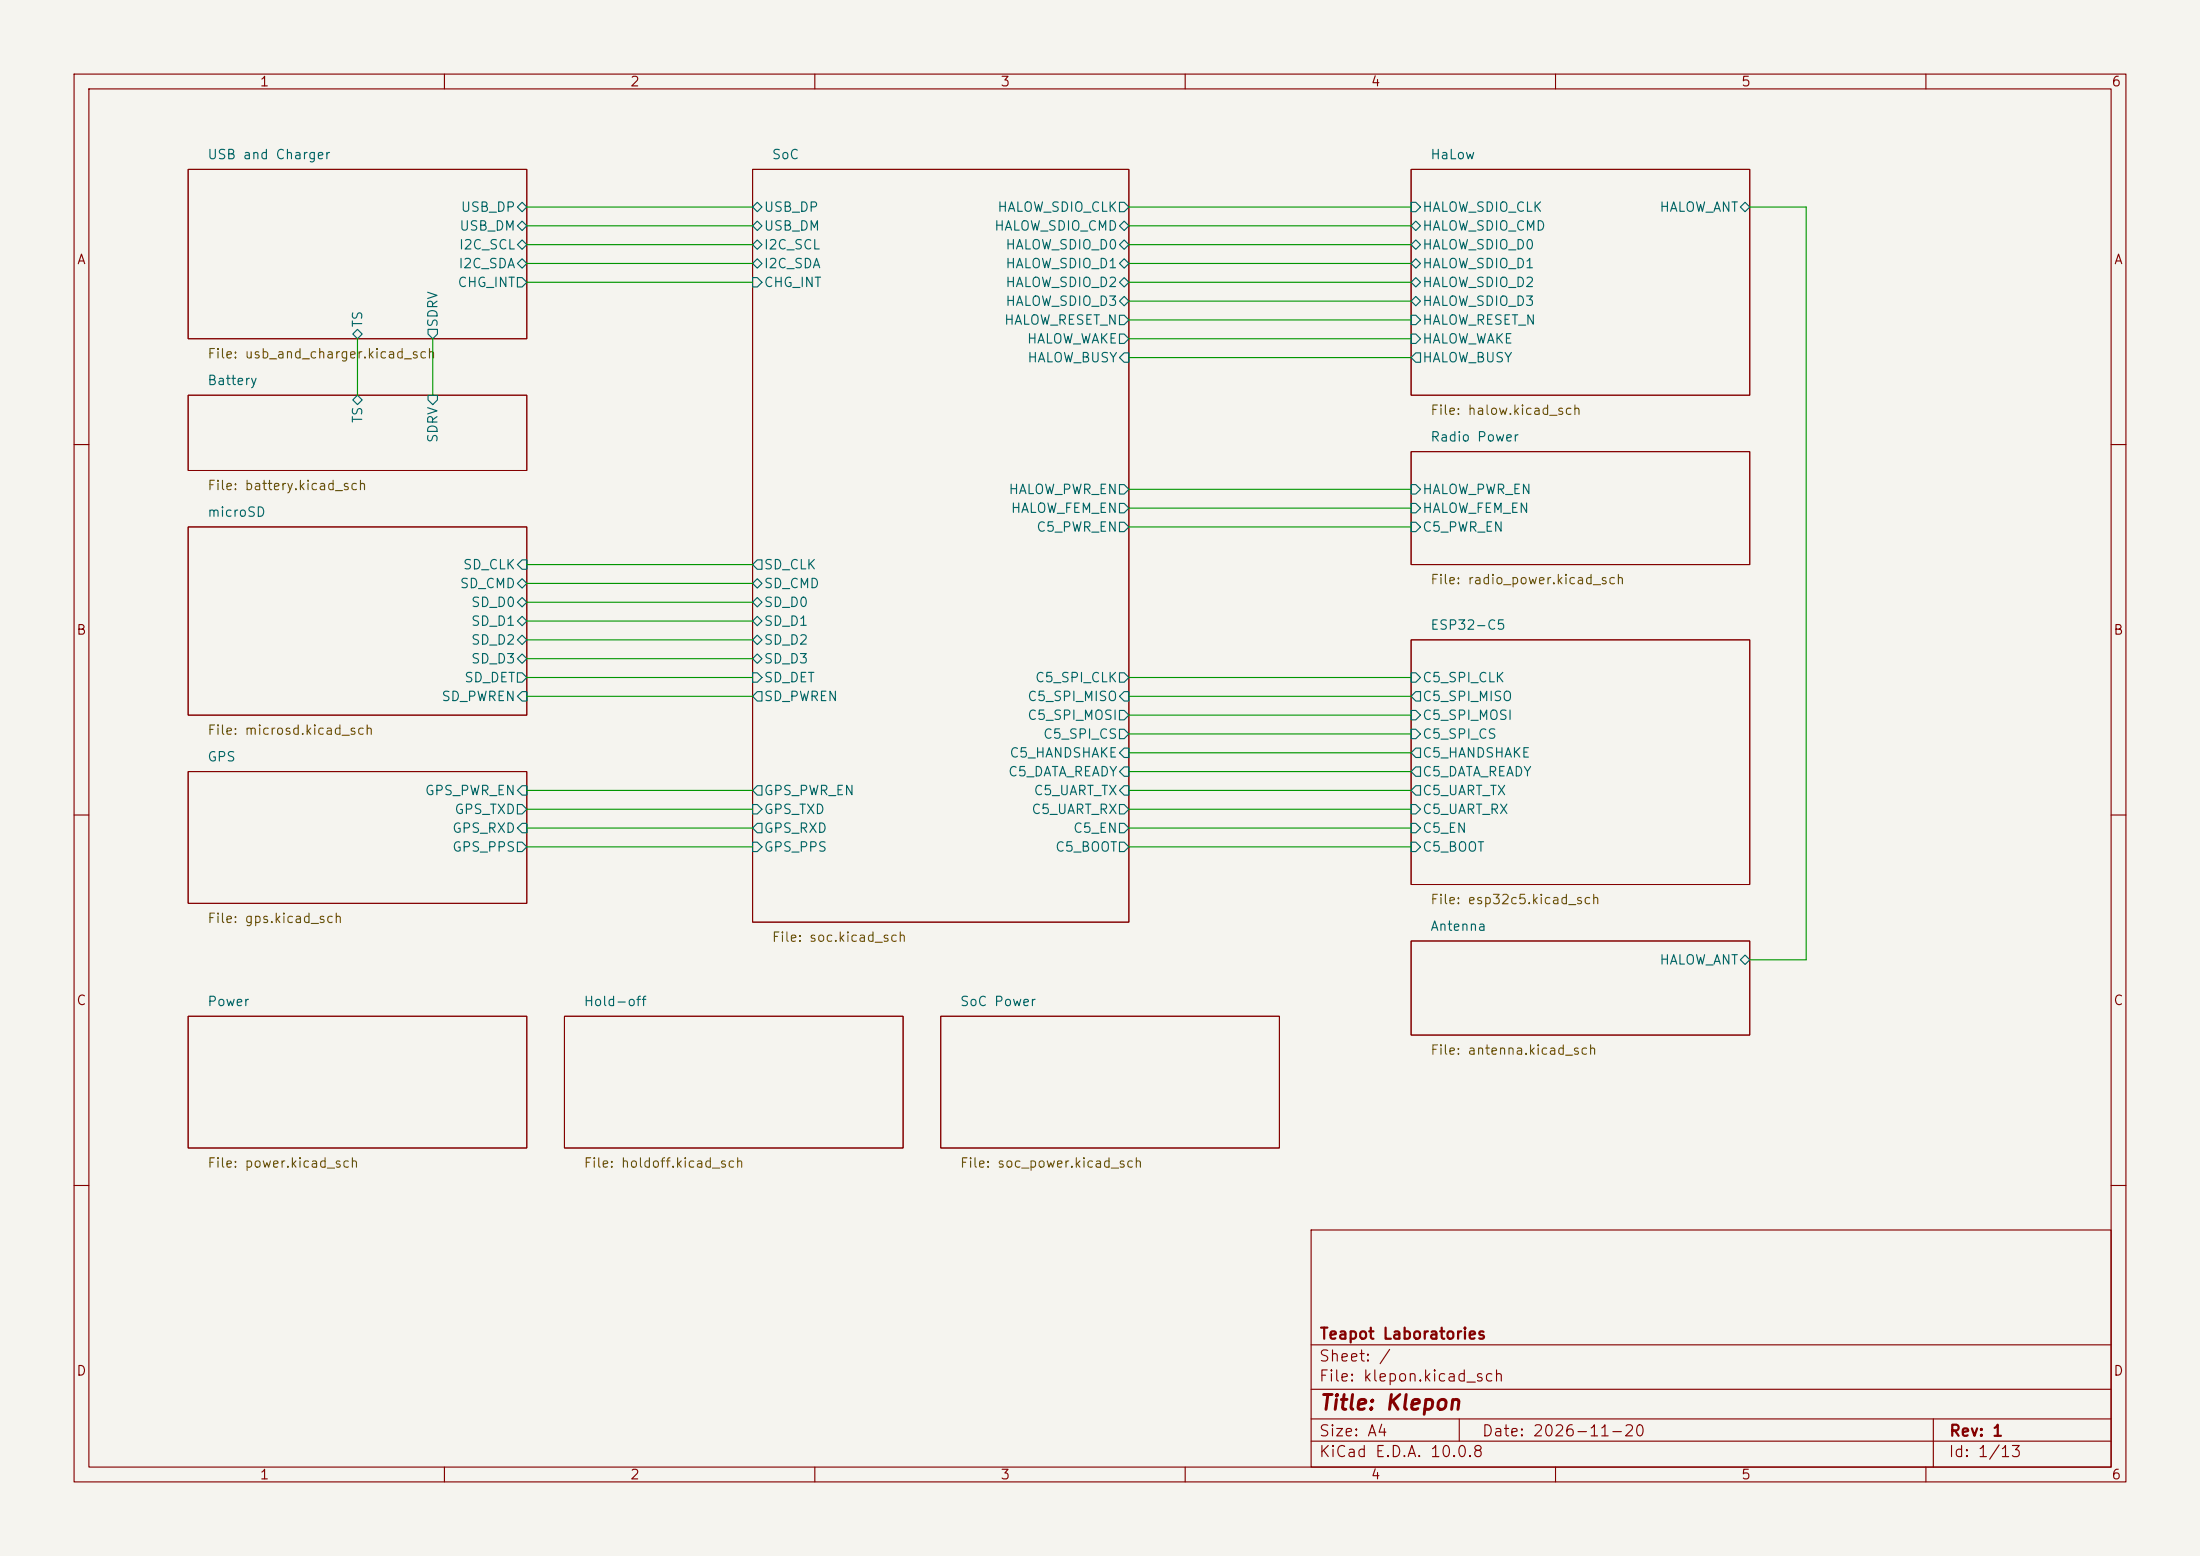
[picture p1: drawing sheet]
<svg xmlns="http://www.w3.org/2000/svg" width="297mm" height="210mm" viewBox="0 0 297 210" stroke-linecap="round" stroke-linejoin="round" font-family="sans-serif">
<path d="M0 0h297v210h-297z" fill="#f5f4ef" stroke="#f5f4ef" stroke-width=".14"/>
<g fill="none" stroke="#840000" stroke-width=".15">
<path d="M10 10h277v190h-277zM12 12h273v186h-273zM60 10v2M110 10v2M160 10v2M210 10v2M260 10v2M10 60h2M285 60h2M10 110h2M285 110h2M10 160h2"/>
<path d="M177 166h108v32h-108zM285 160h2M60 198v2M110 198v2M160 198v2M177 194.5h108M177 191.5h108M177 187.5h108M177 181.5h108M197 191.5v3M210 198v2M260 198v2"/>
<path d="M261 191.5v6.5"/>
</g>
<path d="M25.4 22.9h45.7v22.8h-45.7zM101.6 22.9h50.8v101.6h-50.8zM190.5 22.9h45.7v30.4h-45.7zM25.4 53.3h45.7v10.2h-45.7zM25.4 71.1h45.7v25.4h-45.7zM190.5 61h45.7v15.2h-45.7zM190.5 86.4h45.7v33h-45.7zM25.4 104.1h45.7v17.8h-45.7zM25.4 137.2h45.7v17.7h-45.7zM76.2 137.2h45.7v17.7h-45.7zM127 137.2h45.7v17.7h-45.7zM190.5 127h45.7v12.7h-45.7z" fill="none" stroke="#840000" stroke-width=".14"/>
<g fill="none" stroke="#006464" stroke-width=".15">
<path d="M69.8 27.9l.7-.6 .6 .6-.6 .7zM69.8 30.5l.7-.7 .6 .7-.6 .6zM69.8 33l.7-.6 .6 .6-.6 .7zM69.8 35.6l.7-.7 .6 .7-.6 .6zM69.8 37.5h.7l.6 .6-.6 .6h-.7zM101.6 27.9l.6-.6 .7 .6-.7 .7zM101.6 30.5l.6-.7 .7 .7-.7 .6zM101.6 33l.6-.6 .7 .6-.7 .7zM101.6 35.6l.6-.7 .7 .7-.7 .6zM101.6 37.5h.6l.7 .6-.7 .6h-.6zM151.1 27.3h.7l.6 .6-.6 .7h-.7zM151.1 30.5l.7-.7 .6 .7-.6 .6z"/>
<path d="M151.1 33l.7-.6 .6 .6-.6 .7zM151.1 35.6l.7-.7 .6 .7-.6 .6zM151.1 38.1l.7-.6 .6 .6-.6 .6zM190.5 27.3h.6l.7 .6-.7 .7h-.6zM190.5 30.5l.6-.7 .7 .7-.7 .6zM190.5 33l.6-.6 .7 .6-.7 .7zM190.5 35.6l.6-.7 .7 .7-.7 .6zM190.5 38.1l.6-.6 .7 .6-.7 .6zM234.9 27.9l.7-.6 .6 .6-.6 .7zM47.6 54l.7-.7 .6 .7-.6 .6zM47.6 45.1l.7-.6 .6 .6-.6 .6zM57.8 53.3h1.3v.7l-.7 .6-.6-.6z"/>
<path d="M57.8 44.5h1.3v.6l-.7 .6-.6-.6zM151.1 40.6l.7-.6 .6 .6-.6 .7zM151.1 42.5h.7l.6 .7-.6 .6h-.7zM151.1 45.1h.7l.6 .6-.6 .7h-.7zM151.8 47.6h.6v1.3h-.6l-.7-.6zM190.5 40.6l.6-.6 .7 .6-.7 .7zM190.5 42.5h.6l.7 .7-.7 .6h-.6zM190.5 45.1h.6l.7 .6-.7 .7h-.6zM191.1 47.6h.7v1.3h-.7l-.6-.6zM69.8 78.7l.7-.6 .6 .6-.6 .7zM70.5 75.6h.6v1.2h-.6l-.7-.6zM101.6 76.2l.6-.6h.7v1.2h-.7z"/>
<path d="M101.6 78.7l.6-.6 .7 .6-.7 .7zM151.1 65.4h.7l.6 .6-.6 .7h-.7zM151.1 67.9h.7l.6 .7-.6 .6h-.7zM151.1 70.5h.7l.6 .6-.6 .7h-.7zM190.5 70.5h.6l.7 .6-.7 .7h-.6zM190.5 65.4h.6l.7 .6-.7 .7h-.6zM190.5 67.9h.6l.7 .7-.7 .6h-.6zM69.8 81.3l.7-.7 .6 .7-.6 .6zM69.8 83.8l.7-.6 .6 .6-.6 .7zM69.8 86.4l.7-.7 .6 .7-.6 .6zM69.8 88.9l.7-.6 .6 .6-.6 .6zM69.8 90.8h.7l.6 .6-.6 .7h-.7z"/>
<path d="M70.5 93.3h.6v1.3h-.6l-.7-.6zM101.6 81.3l.6-.7 .7 .7-.7 .6zM101.6 83.8l.6-.6 .7 .6-.7 .7zM101.6 86.4l.6-.7 .7 .7-.7 .6zM101.6 88.9l.6-.6 .7 .6-.7 .6zM101.6 90.8h.6l.7 .6-.7 .7h-.6zM101.6 94l.6-.7h.7v1.3h-.7zM151.1 90.8h.7l.6 .6-.6 .7h-.7zM151.1 95.9h.7l.6 .6-.6 .7h-.7zM151.1 98.4h.7l.6 .7-.6 .6h-.7zM151.8 93.3h.6v1.3h-.6l-.7-.6zM190.5 90.8h.6l.7 .6-.7 .7h-.6z"/>
<path d="M190.5 95.9h.6l.7 .6-.7 .7h-.6zM190.5 98.4h.6l.7 .7-.7 .6h-.6zM191.1 93.3h.7v1.3h-.7l-.6-.6zM69.8 106.7l.7-.7h.6v1.3h-.6zM69.8 108.6h.7l.6 .6-.6 .7h-.7zM69.8 113.7h.7l.6 .6-.6 .6h-.7zM70.5 111.1h.6v1.3h-.6l-.7-.6zM101.6 108.6h.6l.7 .6-.7 .7h-.6zM101.6 113.7h.6l.7 .6-.7 .6h-.6zM102.2 106h.7v1.3h-.7l-.6-.6zM102.2 111.1h.7v1.3h-.7l-.6-.6zM151.1 108.6h.7l.6 .6-.6 .7h-.7z"/>
<path d="M151.1 111.1h.7l.6 .7-.6 .6h-.7zM151.1 113.7h.7l.6 .6-.6 .6h-.7zM151.8 101h.6v1.2h-.6l-.7-.6zM151.8 103.5h.6v1.3h-.6l-.7-.7zM151.8 106h.6v1.3h-.6l-.7-.6zM190.5 108.6h.6l.7 .6-.7 .7h-.6zM190.5 111.1h.6l.7 .7-.7 .6h-.6zM190.5 113.7h.6l.7 .6-.7 .6h-.6zM191.1 101h.7v1.2h-.7l-.6-.6zM191.1 103.5h.7v1.3h-.7l-.6-.7zM191.1 106h.7v1.3h-.7l-.6-.6zM234.9 129.5l.7-.6 .6 .6-.6 .7z"/>
</g>
<g fill="none" stroke="#009600" stroke-width=".15">
<path d="M71.1 30.5h30.5M71.1 33h30.5M71.1 27.9h30.5M71.1 35.6h30.5M71.1 38.1h30.5M152.4 30.5h38.1M152.4 33h38.1M152.4 27.9h38.1M152.4 35.6h38.1M152.4 38.1h38.1M236.2 27.9h7.6v101.6h-7.6M48.3 45.7v7.6"/>
<path d="M58.4 45.7v7.6M152.4 45.7h38.1M152.4 40.6h38.1M152.4 43.2h38.1M152.4 48.3h38.1M71.1 76.2h30.5M71.1 78.7h30.5M152.4 66h38.1M152.4 68.6h38.1M152.4 71.1h38.1M71.1 91.4h30.5M71.1 94h30.5"/>
<path d="M71.1 81.3h30.5M71.1 83.8h30.5M71.1 86.4h30.5M71.1 88.9h30.5M152.4 91.4h38.1M152.4 94h38.1M152.4 96.5h38.1M152.4 99.1h38.1M71.1 106.7h30.5M71.1 109.2h30.5M71.1 111.8h30.5M71.1 114.3h30.5"/>
<path d="M152.4 104.1h38.1M152.4 106.7h38.1M152.4 109.2h38.1M152.4 111.8h38.1M152.4 114.3h38.1M152.4 101.6h38.1"/>
</g>
<text font-size="2" fill="#840000" x="178" y="190.8">Title: Klepon</text>
<g font-size="1.5" fill="#840000">
<text x="178" y="184.1">Sheet: /</text>
<text x="178" y="181.1">Teapot Laboratories</text>
<text x="178" y="186.8">File: klepon.kicad_sch</text>
<text x="178" y="197">KiCad E.D.A. 10.0.8</text>
<text x="178" y="194.2">Size: A4</text>
<text x="200" y="194.2">Date: 2026-11-20</text>
<text x="263" y="197">Id: 1/13</text>
<text x="263" y="194.2">Rev: 1</text>
</g>
<g font-size="1.3" fill="#840000">
<text x="35" y="12">1</text>
<text x="85" y="12">2</text>
<text x="135" y="12">3</text>
<text x="185" y="12">4</text>
<text x="235" y="12">5</text>
<text x="285" y="12">6</text>
<text x="10.3" y="36">A</text>
<text x="285.3" y="36">A</text>
<text x="10.2" y="86">B</text>
<text x="285.2" y="86">B</text>
<text x="10.2" y="136">C</text>
<text x="285.2" y="136">C</text>
<text x="10.2" y="186">D</text>
<text x="285.2" y="186">D</text>
<text x="35" y="200">1</text>
<text x="85" y="200">2</text>
<text x="135" y="200">3</text>
<text x="185" y="200">4</text>
<text x="235" y="200">5</text>
<text x="285" y="200">6</text>
</g>
<g font-size="1.3" fill="#006464">
<text x="27.9" y="21.8">USB and Charger</text>
<text x="104.1" y="21.8">SoC</text>
<text x="193" y="21.8">HaLow</text>
<text x="62.1" y="28.9">USB_DP</text>
<text x="103" y="28.9">USB_DP</text>
<text x="134.6" y="28.9">HALOW_SDIO_CLK</text>
<text x="191.9" y="28.9">HALOW_SDIO_CLK</text>
<text x="223.9" y="28.9">HALOW_ANT</text>
<text x="61.9" y="34">I2C_SCL</text>
<text x="61.9" y="31.4">USB_DM</text>
<text x="103" y="31.4">USB_DM</text>
<text x="103" y="34">I2C_SCL</text>
<text x="134.1" y="31.4">HALOW_SDIO_CMD</text>
<text x="135.7" y="34">HALOW_SDIO_D0</text>
<text x="191.9" y="31.4">HALOW_SDIO_CMD</text>
<text x="191.9" y="34">HALOW_SDIO_D0</text>
<text x="61.7" y="39.1">CHG_INT</text>
<text x="61.8" y="36.5">I2C_SDA</text>
<text x="103" y="36.5">I2C_SDA</text>
<text x="103" y="39.1">CHG_INT</text>
<text x="135.7" y="36.5">HALOW_SDIO_D1</text>
<text x="135.7" y="39.1">HALOW_SDIO_D2</text>
<text x="135.7" y="41.6">HALOW_SDIO_D3</text>
<text x="191.9" y="36.5">HALOW_SDIO_D1</text>
<text x="191.9" y="39.1">HALOW_SDIO_D2</text>
<text x="191.9" y="41.6">HALOW_SDIO_D3</text>
<text x="49.2" y="44.3" transform="rotate(-90 49.2 44.3)">TS</text>
<text x="59.4" y="44.3" transform="rotate(-90 59.4 44.3)">SDRV</text>
<text x="135.5" y="44.1">HALOW_RESET_N</text>
<text x="138.6" y="46.7">HALOW_WAKE</text>
<text x="191.9" y="44.1">HALOW_RESET_N</text>
<text x="191.9" y="46.7">HALOW_WAKE</text>
<text x="27.9" y="52.3">Battery</text>
<text x="138.6" y="49.2">HALOW_BUSY</text>
<text x="191.9" y="49.2">HALOW_BUSY</text>
<text x="49.2" y="57.2" transform="rotate(-90 49.2 57.2)">TS</text>
<text x="59.4" y="59.9" transform="rotate(-90 59.4 59.9)">SDRV</text>
<text x="193" y="59.9">Radio Power</text>
<text x="27.9" y="70.1">microSD</text>
<text x="136.1" y="67">HALOW_PWR_EN</text>
<text x="136.4" y="69.5">HALOW_FEM_EN</text>
<text x="191.9" y="67">HALOW_PWR_EN</text>
<text x="191.9" y="69.5">HALOW_FEM_EN</text>
<text x="62.4" y="77.2">SD_CLK</text>
<text x="103" y="77.2">SD_CLK</text>
<text x="139.8" y="72.1">C5_PWR_EN</text>
<text x="191.9" y="72.1">C5_PWR_EN</text>
<text x="62" y="79.7">SD_CMD</text>
<text x="63.5" y="82.2">SD_D0</text>
<text x="103" y="79.7">SD_CMD</text>
<text x="103" y="82.2">SD_D0</text>
<text x="63.5" y="84.8">SD_D1</text>
<text x="63.5" y="87.3">SD_D2</text>
<text x="63.5" y="89.9">SD_D3</text>
<text x="103" y="84.8">SD_D1</text>
<text x="103" y="87.3">SD_D2</text>
<text x="103" y="89.9">SD_D3</text>
<text x="193" y="85.3">ESP32-C5</text>
<text x="59.5" y="94.9">SD_PWREN</text>
<text x="62.6" y="92.4">SD_DET</text>
<text x="103" y="92.4">SD_DET</text>
<text x="103" y="94.9">SD_PWREN</text>
<text x="138.6" y="94.9">C5_SPI_MISO</text>
<text x="139.6" y="92.4">C5_SPI_CLK</text>
<text x="191.9" y="92.4">C5_SPI_CLK</text>
<text x="191.9" y="94.9">C5_SPI_MISO</text>
<text x="138.6" y="97.5">C5_SPI_MOSI</text>
<text x="140.7" y="100">C5_SPI_CS</text>
<text x="191.9" y="97.5">C5_SPI_MOSI</text>
<text x="191.9" y="100">C5_SPI_CS</text>
<text x="27.9" y="103.1">GPS</text>
<text x="57.3" y="107.6">GPS_PWR_EN</text>
<text x="103" y="107.6">GPS_PWR_EN</text>
<text x="136" y="105.1">C5_DATA_READY</text>
<text x="136.2" y="102.6">C5_HANDSHAKE</text>
<text x="139.5" y="107.6">C5_UART_TX</text>
<text x="191.9" y="102.6">C5_HANDSHAKE</text>
<text x="191.9" y="105.1">C5_DATA_READY</text>
<text x="191.9" y="107.6">C5_UART_TX</text>
<text x="61" y="112.7">GPS_RXD</text>
<text x="61.3" y="110.2">GPS_TXD</text>
<text x="103" y="110.2">GPS_TXD</text>
<text x="103" y="112.7">GPS_RXD</text>
<text x="139.2" y="110.2">C5_UART_RX</text>
<text x="144.8" y="112.7">C5_EN</text>
<text x="191.9" y="110.2">C5_UART_RX</text>
<text x="191.9" y="112.7">C5_EN</text>
<text x="61" y="115.3">GPS_PPS</text>
<text x="103" y="115.3">GPS_PPS</text>
<text x="142.4" y="115.3">C5_BOOT</text>
<text x="191.9" y="115.3">C5_BOOT</text>
<text x="193" y="126">Antenna</text>
<text x="223.9" y="130.5">HALOW_ANT</text>
<text x="27.9" y="136.1">Power</text>
<text x="78.7" y="136.1">Hold-off</text>
<text x="129.5" y="136.1">SoC Power</text>
</g>
<g font-size="1.3" fill="#725600">
<text x="27.9" y="48.7">File: usb_and_charger.kicad_sch</text>
<text x="193" y="56.3">File: halow.kicad_sch</text>
<text x="27.9" y="66.5">File: battery.kicad_sch</text>
<text x="193" y="79.2">File: radio_power.kicad_sch</text>
<text x="27.9" y="99.5">File: microsd.kicad_sch</text>
<text x="27.9" y="124.9">File: gps.kicad_sch</text>
<text x="193" y="122.4">File: esp32c5.kicad_sch</text>
<text x="104.1" y="127.4">File: soc.kicad_sch</text>
<text x="193" y="142.7">File: antenna.kicad_sch</text>
<text x="27.9" y="157.9">File: power.kicad_sch</text>
<text x="78.7" y="157.9">File: holdoff.kicad_sch</text>
<text x="129.5" y="157.9">File: soc_power.kicad_sch</text>
</g>
</svg>
